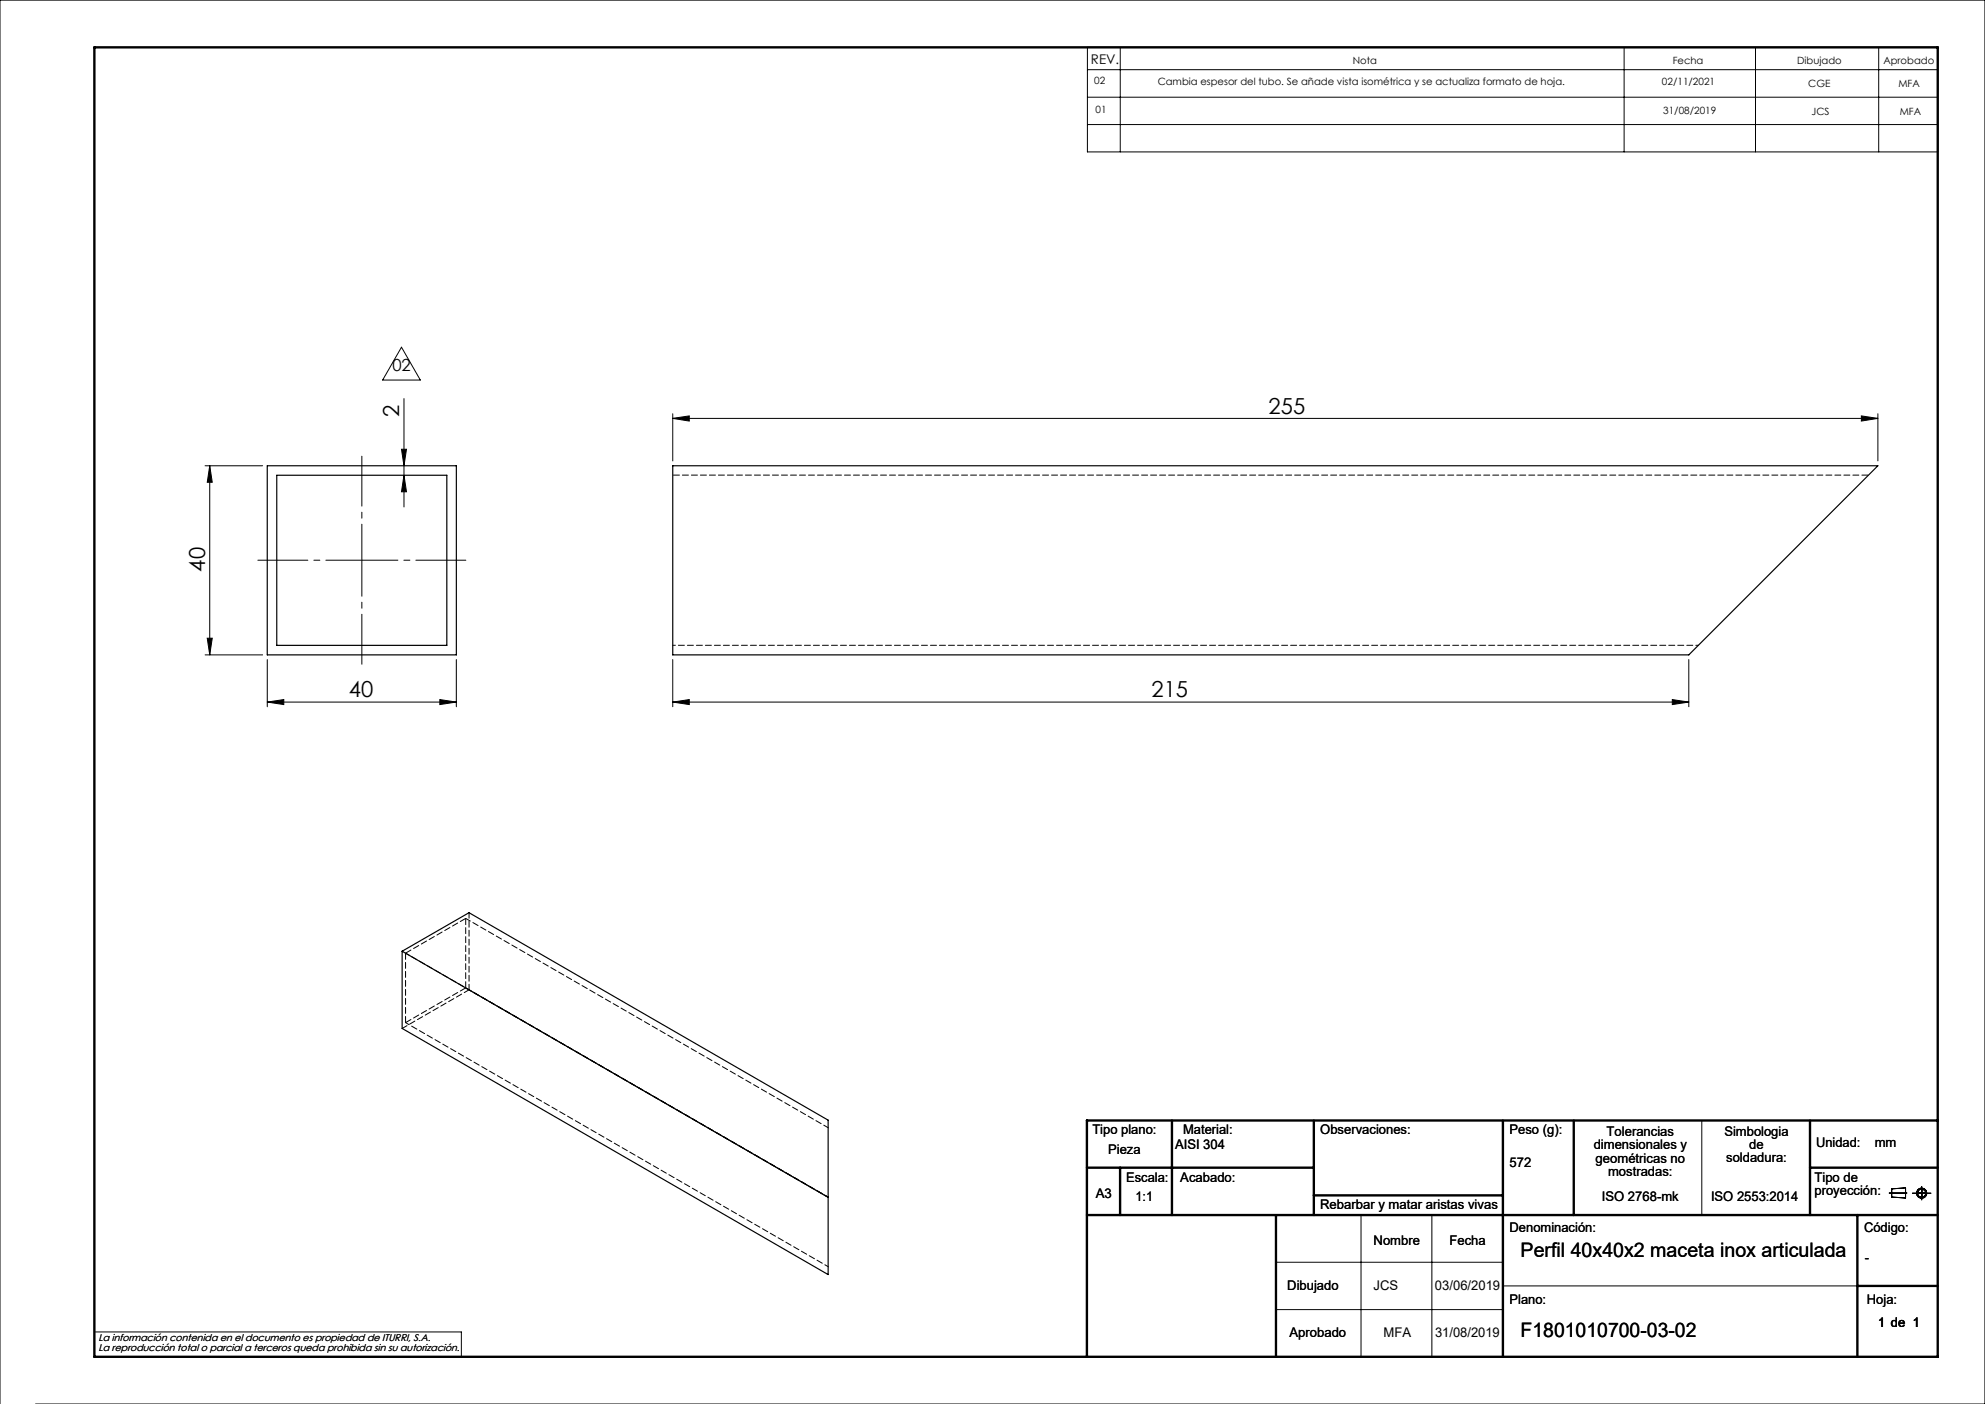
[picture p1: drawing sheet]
<svg xmlns="http://www.w3.org/2000/svg" width="420mm" height="297mm" viewBox="0 0 420 297" stroke-linecap="round" stroke-linejoin="round" font-family="sans-serif">
<g fill="none" stroke="#000" stroke-width=".21">
<path d="M230.1 10h179.9v22.1h-179.9zM230.1 14.7h179.9M237 10v22.1M343.6 10v22.1M371.4 10v22.1M397.5 10v22.1M230.1 20.6h179.9M230.1 26.3h179.9M84.9 73.4l4 7h-7.9zM43.4 98.5h12.2M44.4 98.5v40M44.4 98.5l.5 3.5h-1z"/>
<path d="M84.9 95h1.1l-.5 3.5zM85.5 84.3v22.9M142.3 88.5l3.5-.5v1.1zM142.3 87.5v10M142.3 88.5h255M393.8 88l3.5 .5-3.5 .6zM397.3 87.5v10M85.5 100.5l.5 3.5h-1.1zM43.4 138.5h12.2M43.9 135h1l-.5 3.5zM56.6 139.5v10M96.6 139.5v10"/>
<path d="M142.3 139.5v10M357.3 139.5v10M56.6 148.5l3.4-.5v1zM56.6 148.5h40M93.1 148l3.5 .5-3.5 .5zM142.3 148.5l3.5-.5v1zM142.3 148.5h215M353.8 148l3.5 .5-3.5 .5zM360.1 237v20M288 257v30M303 257v30M399.7 252.4h3.8"/>
<path d="M400.3 251.5l2.9-.2v2.1l-2.9-.2zM404.6 252.4h4M406.6 251v2.8M270 267h48M270 277h48M318 272h75M0 297v-297h420v297h-412.5M20 281.8h77.6v5.2"/>
<circle cx="406.6" cy="252.4" r=".86"/>
<circle cx="406.6" cy="252.4" r="1.07"/>
</g>
<g fill="none" stroke="#000" stroke-width=".5">
<path d="M20 10h390v277h-390zM248 237v20M278 237v20M318 237v50M333 237v20M383 237v20M410 237h-180v50M230 257h180M230 247h48M237 247v10M270 257v30M278 252.9h40"/>
<path d="M383 247h27M393 257v30M393 272h17"/>
</g>
<path d="M54.6 118.5h44M76.6 140.5v-44" fill="none" stroke="#000" stroke-width=".21" stroke-dasharray="15.2 1.3 1.3 1.3" stroke-dashoffset="4.7"/>
<g fill="#000">
<path d="M393.8 88l3.5 .5-3.5 .6zM142.3 88.5l3.5-.5v1.1z"/>
<path d="M85.5 100.5l.5 3.5h-1.1zM84.9 95h1.1l-.5 3.5z"/>
<path d="M43.9 135h1l-.5 3.5zM44.4 98.5l.5 3.5h-1z"/>
<path d="M93.1 148l3.5 .5-3.5 .5zM56.6 148.5l3.4-.5v1z"/>
<path d="M353.8 148l3.5 .5-3.5 .5zM142.3 148.5l3.5-.5v1z"/>
</g>
<path d="M56.6 98.5h40v40h-40zM142.3 98.5h255l-40 40h-215zM58.6 100.5h35.9v36h-35.9zM85.1 201.2l14.1-8.1 76 43.9v32.6l-90.1-52zM85.1 201.2l90.1 52.1" fill="none" stroke="#000" stroke-width=".25"/>
<path d="M359.4 136.5h-217" fill="none" stroke="#000" stroke-width=".21" stroke-dasharray="1.3 .6" stroke-dashoffset=".7"/>
<path d="M395.4 100.5h-253" fill="none" stroke="#000" stroke-width=".21" stroke-dasharray="1.3 .6" stroke-dashoffset="-.1"/>
<path d="M175.3 253.3l-89.5-51.7M175.3 268l-89.5-51.7" fill="none" stroke="#000" stroke-width=".21" stroke-dasharray="1.3 .6" stroke-dashoffset=".4"/>
<path d="M175.3 238.6l-76.8-44.3M175.3 253.3l-76.8-44.3" fill="none" stroke="#000" stroke-width=".21" stroke-dasharray="1.3 .6" stroke-dashoffset=".2"/>
<path d="M98.5 194.3l-12.7 7.3M85.8 216.3l12.7-7.3M85.8 201.6v14.7M98.5 209v-14.7" fill="none" stroke="#000" stroke-width=".21" stroke-dasharray="1.3 .6"/>
<path d="M175.3 253.3l-76.1-43.9" fill="none" stroke="#000" stroke-width=".21" stroke-dasharray="1.3 .6" stroke-dashoffset=".6"/>
<path d="M85.1 217.6l14.1-8.2M99.2 209.4v-16.3" fill="none" stroke="#000" stroke-width=".21" stroke-dasharray="1.3 .6" stroke-dashoffset=".1"/>
<g font-size="4.7">
<text x="84.5" y="88.2" transform="rotate(-90 84.5 88.2)">2</text>
<text x="268.4" y="87.5">255</text>
<text x="43.4" y="120.9" transform="rotate(-90 43.4 120.9)">40</text>
<text x="73.8" y="147.5">40</text>
<text x="243.7" y="147.5">215</text>
</g>
<g font-size="4.2">
<text x="321.7" y="265.9">Perfil 40x40x2 maceta inox articulada</text>
<text x="321.7" y="282.8">F1801010700-03-02</text>
</g>
<text font-size="3.5" x="83" y="78.4">02</text>
<g font-size="2.8">
<text x="230.8" y="13.6">REV.</text>
<text x="231.1" y="239.9">Tipo plano:</text>
<text x="250.3" y="239.9">Material:</text>
<text x="279.3" y="239.9">Observaciones:</text>
<text x="319.4" y="239.9">Peso (g):</text>
<text x="234.5" y="244.1">Pieza</text>
<text x="248.6" y="243">AISI 304</text>
<text x="337.2" y="243.1">dimensionales y</text>
<text x="337.6" y="246">geométricas no</text>
<text x="339.9" y="240.3">Tolerancias</text>
<text x="364.9" y="240.2">Simbologia</text>
<text x="365.3" y="245.9">soldadura:</text>
<text x="370.1" y="243">de</text>
<text x="384.2" y="242.7">Unidad:</text>
<text x="396.7" y="242.7">mm</text>
<text x="238.3" y="250">Escala:</text>
<text x="249.7" y="250">Acabado:</text>
<text x="319.4" y="246.9">572</text>
<text x="340.2" y="248.8">mostradas:</text>
<text x="383.9" y="250">Tipo de</text>
<text x="231.9" y="253.4">A3</text>
<text x="240.3" y="254">1:1</text>
<text x="279.3" y="255.7">Rebarbar y matar aristas vivas</text>
<text x="338.9" y="254">ISO 2768-mk</text>
<text x="362" y="254">ISO 2553:2014</text>
<text x="383.9" y="252.8">proyección:</text>
<text x="290.6" y="263.3">Nombre</text>
<text x="306.7" y="263.3">Fecha</text>
<text x="319.4" y="260.6">Denominación:</text>
<text x="394.4" y="260.6">Código:</text>
<text x="394.6" y="266.9">-</text>
<text x="272.4" y="273">Dibujado</text>
<text x="290.6" y="273">JCS</text>
<text x="303.6" y="273">03/06/2019</text>
<text x="319.4" y="275.8">Plano:</text>
<text x="395" y="275.8">Hoja:</text>
<text x="397.4" y="280.6">1 de 1</text>
<text x="272.8" y="282.8">Aprobado</text>
<text x="292.7" y="282.8">MFA</text>
<text x="303.6" y="282.8">31/08/2019</text>
</g>
<g font-size="2.1">
<text x="231.5" y="17.8">02</text>
<text x="245" y="17.9">Cambia espesor del tubo. Se añade vista isométrica y se actualiza formato de hoja.</text>
<text x="286.2" y="13.6">Nota</text>
<text x="353.9" y="13.6">Fecha</text>
<text x="380.3" y="13.6">Dibujado</text>
<text x="398.5" y="13.6">Aprobado</text>
<text x="231.8" y="23.9">01</text>
<text x="351.7" y="18">02/11/2021</text>
<text x="382.6" y="18.3">CGE</text>
<text x="401.7" y="18.3">MFA</text>
<text x="351.9" y="24">31/08/2019</text>
<text x="383.3" y="24.3">JCS</text>
<text x="401.9" y="24.3">MFA</text>
<text x="20.8" y="283.7">La información contenida en el documento es propiedad de ITURRI, S.A.</text>
<text x="20.8" y="285.7">La reproducción total o parcial a terceros queda prohibida sin su autorización.</text>
</g>
</svg>
